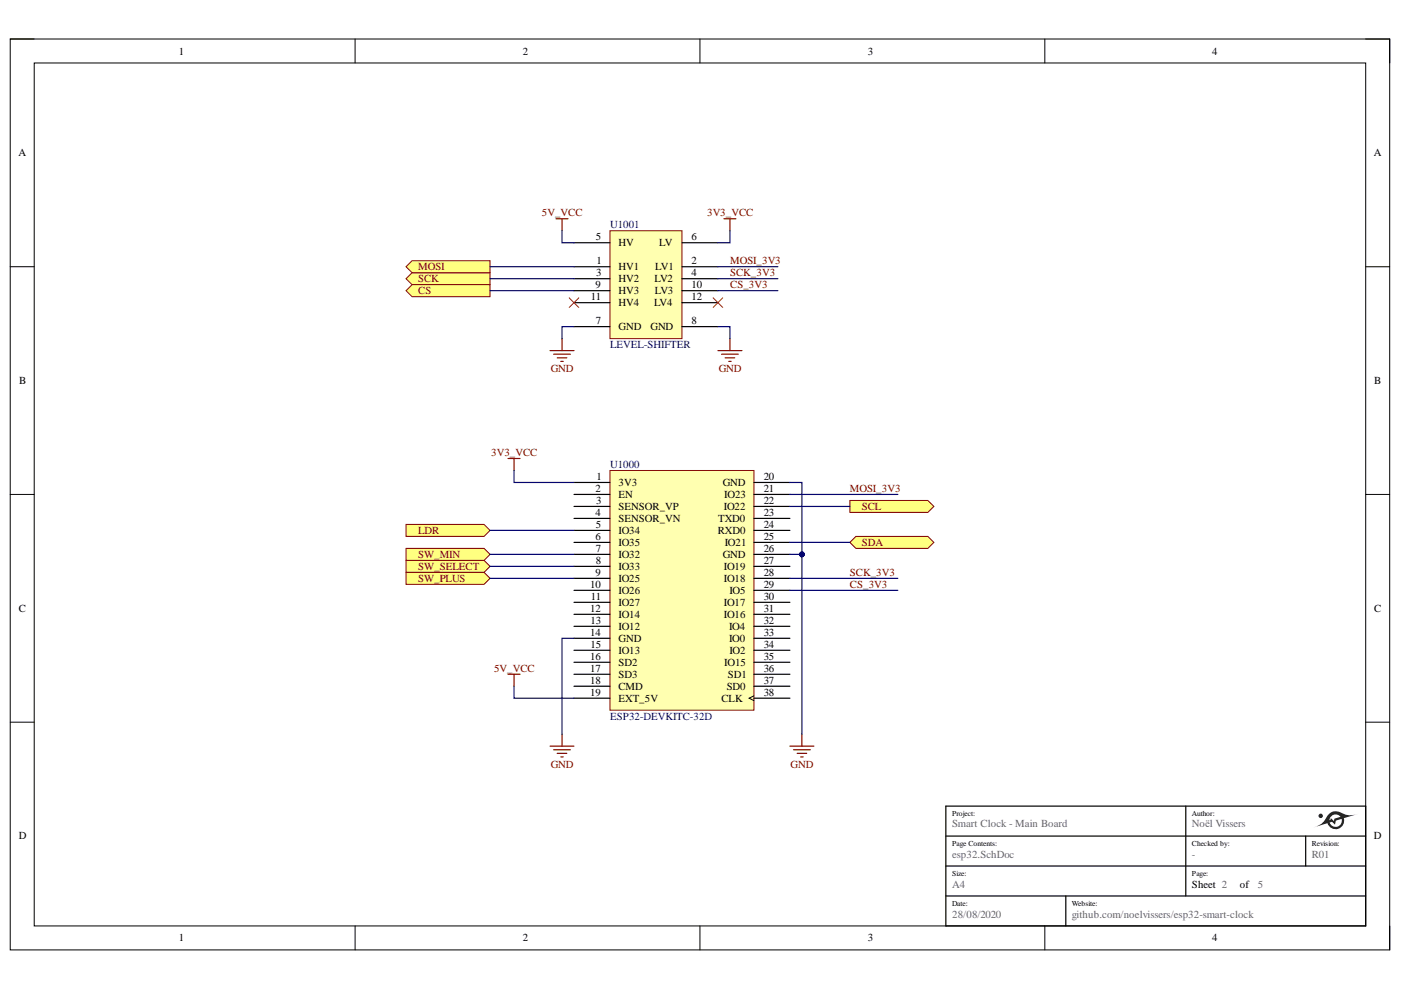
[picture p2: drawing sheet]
<svg xmlns="http://www.w3.org/2000/svg" width="297mm" height="210mm" viewBox="0 0 297 210" stroke-linecap="round" stroke-linejoin="round" font-family="sans-serif">
<path d="M2.2 8.3h292.4v193.1h-292.4z" fill="none" stroke="#000" stroke-width=".21"/>
<path d="M7.3 13.4h282.3v182.9h-282.3z" fill-rule="evenodd" fill="#fff"/>
<g fill="none" stroke="#000" stroke-width=".21">
<path d="M2.2 8.3h5.1M7.3 13.4h282.3v182.9h-282.3zM75.3 8.3v5M148.4 8.3v5M221.5 8.3v5.1M289.6 8.3h5v5.1M2.2 56.6h5.1M289.6 56.6h5M2.2 104.8h5.1M289.6 104.8h5M2.2 153.1h5.1M289.6 153.1h5"/>
<path d="M75.3 196.3v5.1M148.4 196.3v5.1M221.5 196.3v5.1M294.6 196.3v5.1"/>
</g>
<path d="M129.3 99.8h30.5v50.8h-30.5z" fill-rule="evenodd" fill="#ffffb0"/>
<path d="M129.3 99.8h30.5v50.8h-30.5z" fill="none" stroke="#800000" stroke-width=".21"/>
<g fill="none" stroke="#000" stroke-width=".25">
<path d="M121.7 102.3h7.6M121.7 104.8h7.6M121.7 107.4h7.6M121.7 109.9h7.6M121.7 112.5h7.6M121.7 115h7.6M121.7 117.5h7.6M159.8 102.3h7.7M159.8 104.8h7.7M159.8 107.4h7.7M159.8 109.9h7.7M159.8 112.5h7.7"/>
<path d="M159.8 115h7.7M159.8 117.5h7.7M121.7 120.1h7.6M121.7 122.6h7.6M121.7 125.2h7.6M121.7 127.7h7.6M121.7 130.2h7.6M121.7 132.8h7.6M121.7 135.3h7.6M121.7 137.9h7.6M159.8 120.1h7.7M159.8 122.6h7.7"/>
<path d="M159.8 125.2h7.7M159.8 127.7h7.7M159.8 130.2h7.7M159.8 132.8h7.7M159.8 135.3h7.7M159.8 137.9h7.7M121.7 140.4h7.6M121.7 143h7.6M121.7 145.5h7.6M121.7 148h7.6M159.8 140.4h7.7M159.8 143h7.7"/>
<path d="M159.8 145.5h7.7M159.8 148h7.7"/>
</g>
<path d="M159.8 147.5l-1 .5 1 .5" fill="none" stroke="#000" stroke-width=".21"/>
<path d="M129.3 48.9h15.3v22.9h-15.3z" fill-rule="evenodd" fill="#ffffb0"/>
<path d="M129.3 48.9h15.3v22.9h-15.3z" fill="none" stroke="#800000" stroke-width=".21"/>
<path d="M121.7 59.1h7.6M121.7 51.5h7.6M121.7 56.6h7.6M144.6 59.1h7.6M144.6 51.5h7.6M144.6 56.6h7.6M121.7 61.6h7.6M121.7 64.2h7.6M121.7 69.3h7.6M144.6 61.6h7.6M144.6 64.2h7.6M144.6 69.3h7.6" fill="none" stroke="#000" stroke-width=".25"/>
<g fill="none" stroke="#800000" stroke-width=".25">
<path d="M117.9 46.4h2.5M119.2 46.4v2.5M153.5 46.4h2.5M154.8 46.4v2.5M116.6 74.3h5.1M117.4 75.1h3.5M118.1 75.9h2.1M118.9 76.6h.5M119.2 71.8v2.5M152.2 74.3h5.1M153 75.1h3.5M153.7 75.9h2.1"/>
<path d="M154.5 76.6h.5M154.8 71.8v2.5M107.7 97.2h2.6M109 97.2v2.6M107.7 143h2.6M109 143v2.5M116.6 158.2h5.1M117.4 159h3.5M118.1 159.7h2.1M119.2 155.7v2.5M167.5 158.2h5.1M168.2 159h3.6"/>
<path d="M169 159.7h2M170 155.7v2.5M118.9 160.5h.5M169.8 160.5h.5"/>
</g>
<path d="M120.7 63.2l2 2M122.7 63.2l-2 2M151.2 63.2l2 2M153.2 63.2l-2 2" fill="none" stroke="#f00" stroke-width=".21"/>
<path d="M86.1 118.8h16.5l1.3 1.3-1.3 1.3h-16.5z" fill-rule="evenodd" fill="#ffff80"/>
<path d="M86.1 118.8h16.5l1.3 1.3-1.3 1.3h-16.5z" fill="none" stroke="#800000" stroke-width=".21"/>
<path d="M180.2 115l1.3-1.3h15.2l1.3 1.3-1.3 1.3h-15.2z" fill-rule="evenodd" fill="#ffff80"/>
<path d="M180.2 115l1.3-1.3h15.2l1.3 1.3-1.3 1.3h-15.2z" fill="none" stroke="#800000" stroke-width=".21"/>
<path d="M180.2 106.1h16.5l1.3 1.3-1.3 1.2h-16.5z" fill-rule="evenodd" fill="#ffff80"/>
<path d="M180.2 106.1h16.5l1.3 1.3-1.3 1.2h-16.5z" fill="none" stroke="#800000" stroke-width=".21"/>
<path d="M86.1 111.2h16.5l1.3 1.3-1.3 1.2h-16.5z" fill-rule="evenodd" fill="#ffff80"/>
<path d="M86.1 111.2h16.5l1.3 1.3-1.3 1.2h-16.5z" fill="none" stroke="#800000" stroke-width=".21"/>
<path d="M86.1 59.1l1.3-1.3h16.5v2.6h-16.5z" fill-rule="evenodd" fill="#ffff80"/>
<path d="M86.1 59.1l1.3-1.3h16.5v2.6h-16.5z" fill="none" stroke="#800000" stroke-width=".21"/>
<path d="M86.1 61.6l1.3-1.2h16.5v2.5h-16.5z" fill-rule="evenodd" fill="#ffff80"/>
<path d="M86.1 61.6l1.3-1.2h16.5v2.5h-16.5z" fill="none" stroke="#800000" stroke-width=".21"/>
<path d="M86.1 56.6l1.3-1.3h16.5v2.5h-16.5z" fill-rule="evenodd" fill="#ffff80"/>
<path d="M86.1 56.6l1.3-1.3h16.5v2.5h-16.5z" fill="none" stroke="#800000" stroke-width=".21"/>
<path d="M86.1 121.4h16.5l1.3 1.2-1.3 1.3h-16.5z" fill-rule="evenodd" fill="#ffff80"/>
<path d="M86.1 121.4h16.5l1.3 1.2-1.3 1.3h-16.5z" fill="none" stroke="#800000" stroke-width=".21"/>
<path d="M86.1 116.3h16.5l1.3 1.2-1.3 1.3h-16.5z" fill-rule="evenodd" fill="#ffff80"/>
<path d="M86.1 116.3h16.5l1.3 1.2-1.3 1.3h-16.5z" fill="none" stroke="#800000" stroke-width=".21"/>
<path d="M170 117.5v38.2" fill="none" stroke="#000080" stroke-width=".25"/>
<circle cx="170" cy="117.5" r=".51" fill="#000080"/>
<circle cx="170" cy="117.5" r=".51" fill="none" stroke="#000080" stroke-width=".21"/>
<g fill="none" stroke="#000080" stroke-width=".25">
<path d="M103.9 59.1h17.8M103.9 56.6h17.8M119.2 48.9v2.6h2.5M152.2 59.1h12.7M152.2 56.6h12.7M154.8 48.9v2.6h-2.6M103.9 61.6h17.8M121.7 69.3h-2.5v2.5M152.2 69.3h2.6v2.5M152.2 61.6h12.7M109 99.8v2.5h12.7M103.9 117.5h17.8"/>
<path d="M103.9 112.5h17.8M167.5 102.3h2.5v15.2h-2.5M103.9 122.6h17.8M103.9 120.1h17.8M121.7 135.3h-2.5v20.4M167.5 125.2h22.9M167.5 122.6h22.9M109 145.5v2.5h12.7"/>
</g>
<circle cx="170" cy="117.5" r=".51" fill="#000080"/>
<circle cx="170" cy="117.5" r=".51" fill="none" stroke="#000080" stroke-width=".21"/>
<path d="M167.5 115h12.7M167.5 107.4h12.7M167.5 104.8h22.9" fill="none" stroke="#000080" stroke-width=".25"/>
<path d="M200.5 170.9h89.1v25.4h-89.1zM200.5 177.3h89.1M251.4 170.9v19.1M276.8 177.3v6.3M200.5 190h89.1M200.5 183.6h89.1M226 190v6.3" fill="none" stroke="#000" stroke-width=".25"/>
<g fill="#231f20">
<path d="M281.9 174.4a1.33 1.33 0 0 0 1.7 .9 1.33 1.33 0 0 0 .8-1.7l-.9 .3a.86 .86 0 0 0-.5 .9l-.3-.3a.45 .45 0 0 0-.8-.1zM282.3 173l-.4 .9 .2-.1 .1-.3 .6 .6 .1-.5 1.3-.4a1.33 1.33 0 0 0-1.9-.2zM278.4 175.5a4.2 4.2 0 0 0 3.1-2.6 2.26 2.26 0 0 1 3.3-.4 3.8 3.8 0 0 0 3.1 .1l-3 .9a1.82 1.82 0 0 1-1.2 2.2 1.82 1.82 0 0 1-2.3-1.2z"/>
<circle cx="280" cy="173" r=".47"/>
</g>
<g font-size="2.3">
<text x="37.9" y="11.6">1</text>
<text x="110.8" y="11.6">2</text>
<text x="184" y="11.6">3</text>
<text x="257" y="11.6">4</text>
<text x="3.9" y="33.1">A</text>
<text x="291.3" y="33.1">A</text>
<text x="126.3" y="51">5</text>
<text x="131.1" y="52.2">HV</text>
<text x="139.8" y="52.2">LV</text>
<text x="146.6" y="51">6</text>
<text x="126.4" y="58.6">3</text>
<text x="126.5" y="56">1</text>
<text x="131.1" y="59.9">HV2</text>
<text x="131.1" y="57.3">HV1</text>
<text x="138.8" y="59.9">LV2</text>
<text x="138.9" y="57.3">LV1</text>
<text x="146.6" y="58.6">4</text>
<text x="146.6" y="56">2</text>
<text x="125.3" y="63.7">11</text>
<text x="126.2" y="61.1">9</text>
<text x="131.1" y="62.4">HV3</text>
<text x="131.1" y="64.9">HV4</text>
<text x="138.7" y="64.9">LV4</text>
<text x="138.8" y="62.4">LV3</text>
<text x="146.6" y="61.1">10</text>
<text x="146.6" y="63.7">12</text>
<text x="126.3" y="68.7">7</text>
<text x="131.1" y="70">GND</text>
<text x="137.9" y="70">GND</text>
<text x="146.6" y="68.7">8</text>
<text x="4.1" y="81.4">B</text>
<text x="291.4" y="81.4">B</text>
<text x="126.5" y="101.8">1</text>
<text x="161.9" y="101.8">20</text>
<text x="126.2" y="104.3">2</text>
<text x="126.4" y="106.9">3</text>
<text x="131.1" y="103.1">3V3</text>
<text x="131.1" y="105.6">EN</text>
<text x="153.2" y="103.1">GND</text>
<text x="153.6" y="105.6">IO23</text>
<text x="161.9" y="104.3">21</text>
<text x="161.9" y="106.9">22</text>
<text x="126.2" y="109.4">4</text>
<text x="126.3" y="111.9">5</text>
<text x="131.1" y="108.1">SENSOR_VP</text>
<text x="131.1" y="110.7">SENSOR_VN</text>
<text x="131.1" y="113.2">IO34</text>
<text x="152.2" y="113.2">RXD0</text>
<text x="152.3" y="110.7">TXD0</text>
<text x="153.5" y="108.1">IO22</text>
<text x="161.9" y="109.4">23</text>
<text x="161.9" y="111.9">24</text>
<text x="126.2" y="114.5">6</text>
<text x="126.3" y="117">7</text>
<text x="126.3" y="119.5">8</text>
<text x="131.1" y="115.7">IO35</text>
<text x="131.1" y="118.3">IO32</text>
<text x="153.2" y="118.3">GND</text>
<text x="153.6" y="115.7">IO21</text>
<text x="161.9" y="114.5">25</text>
<text x="161.9" y="117">26</text>
<text x="161.9" y="119.5">27</text>
<text x="125.1" y="124.6">10</text>
<text x="126.2" y="122.1">9</text>
<text x="131.1" y="120.8">IO33</text>
<text x="131.1" y="123.3">IO25</text>
<text x="131.1" y="125.9">IO26</text>
<text x="153.5" y="120.8">IO19</text>
<text x="153.5" y="123.3">IO18</text>
<text x="154.7" y="125.9">IO5</text>
<text x="161.9" y="122.1">28</text>
<text x="161.9" y="124.6">29</text>
<text x="4" y="129.7">C</text>
<text x="125.1" y="129.7">12</text>
<text x="125.3" y="127.2">11</text>
<text x="131.1" y="128.4">IO27</text>
<text x="131.1" y="131">IO14</text>
<text x="153.5" y="128.4">IO17</text>
<text x="153.5" y="131">IO16</text>
<text x="161.9" y="127.2">30</text>
<text x="161.9" y="129.7">31</text>
<text x="291.4" y="129.7">C</text>
<text x="125.1" y="134.8">14</text>
<text x="125.2" y="132.2">13</text>
<text x="125.2" y="137.4">15</text>
<text x="131.1" y="133.5">IO12</text>
<text x="131.1" y="136.1">GND</text>
<text x="154.6" y="133.5">IO4</text>
<text x="154.6" y="136.1">IO0</text>
<text x="161.9" y="132.2">32</text>
<text x="161.9" y="134.8">33</text>
<text x="161.9" y="137.4">34</text>
<text x="125.1" y="139.9">16</text>
<text x="125.1" y="142.5">17</text>
<text x="131.1" y="138.7">IO13</text>
<text x="131.1" y="141.2">SD2</text>
<text x="131.1" y="143.7">SD3</text>
<text x="153.6" y="141.2">IO15</text>
<text x="154.3" y="143.7">SD1</text>
<text x="154.7" y="138.7">IO2</text>
<text x="161.9" y="139.9">35</text>
<text x="161.9" y="142.5">36</text>
<text x="125.1" y="145">18</text>
<text x="125.1" y="147.5">19</text>
<text x="131.1" y="146.3">CMD</text>
<text x="131.1" y="148.8">EXT_5V</text>
<text x="153" y="148.8">CLK</text>
<text x="154.1" y="146.3">SD0</text>
<text x="161.9" y="145">37</text>
<text x="161.9" y="147.5">38</text>
<text x="4" y="178">D</text>
<text x="291.3" y="178">D</text>
<text x="252.7" y="188.2">Sheet 2</text>
<text x="262.9" y="188.2">of</text>
<text x="37.9" y="199.6">1</text>
<text x="110.8" y="199.6">2</text>
<text x="184" y="199.6">3</text>
<text x="257" y="199.6">4</text>
</g>
<g font-size="2.3" fill="#800000">
<text x="114.9" y="45.8">5V_VCC</text>
<text x="149.9" y="45.8">3V3_VCC</text>
<text x="88.7" y="59.9">SCK</text>
<text x="88.7" y="57.3">MOSI</text>
<text x="154.8" y="58.6">SCK_3V3</text>
<text x="154.8" y="56">MOSI_3V3</text>
<text x="88.7" y="62.4">CS</text>
<text x="154.8" y="61.1">CS_3V3</text>
<text x="116.8" y="78.9">GND</text>
<text x="152.4" y="78.9">GND</text>
<text x="104.2" y="96.7">3V3_VCC</text>
<text x="180.2" y="104.3">MOSI_3V3</text>
<text x="88.7" y="113.2">LDR</text>
<text x="182.8" y="108.1">SCL</text>
<text x="88.7" y="118.3">SW_MIN</text>
<text x="182.8" y="115.7">SDA</text>
<text x="88.7" y="120.8">SW_SELECT</text>
<text x="88.7" y="123.3">SW_PLUS</text>
<text x="180.2" y="122.1">SCK_3V3</text>
<text x="180.2" y="124.6">CS_3V3</text>
<text x="104.7" y="142.5">5V_VCC</text>
<text x="116.8" y="162.7">GND</text>
<text x="167.6" y="162.7">GND</text>
</g>
<g font-size="2.3" fill="#000080">
<text x="129.4" y="48.4">U1001</text>
<text x="129.4" y="73.8">LEVEL-SHIFTER</text>
<text x="129.4" y="99.3">U1000</text>
<text x="129.4" y="152.6">ESP32-DEVKITC-32D</text>
</g>
<g font-size="2.3" fill="#666">
<text x="201.9" y="175.4">Smart Clock - Main Board</text>
<text x="252.7" y="175.4">Noël Vissers</text>
<text x="201.9" y="181.9">esp32.SchDoc</text>
<text x="252.7" y="181.9">-</text>
<text x="278.1" y="181.9">R01</text>
<text x="201.9" y="188.2">A4</text>
<text x="266.7" y="188.2">5</text>
<text x="201.9" y="194.5">28/08/2020</text>
<text x="227.3" y="194.5">github.com/noelvissers/esp32-smart-clock</text>
</g>
<g font-size="1.6">
<text x="201.9" y="173.1">Project:</text>
<text x="252.7" y="173.1">Author:</text>
<text x="201.9" y="179.4">Page Contents:</text>
<text x="252.7" y="179.4">Checked by:</text>
<text x="278.1" y="179.4">Revision:</text>
<text x="201.9" y="185.7">Size:</text>
<text x="252.7" y="185.7">Page:</text>
<text x="201.9" y="192.2">Date:</text>
<text x="227.3" y="192.2">Website:</text>
</g>
</svg>
